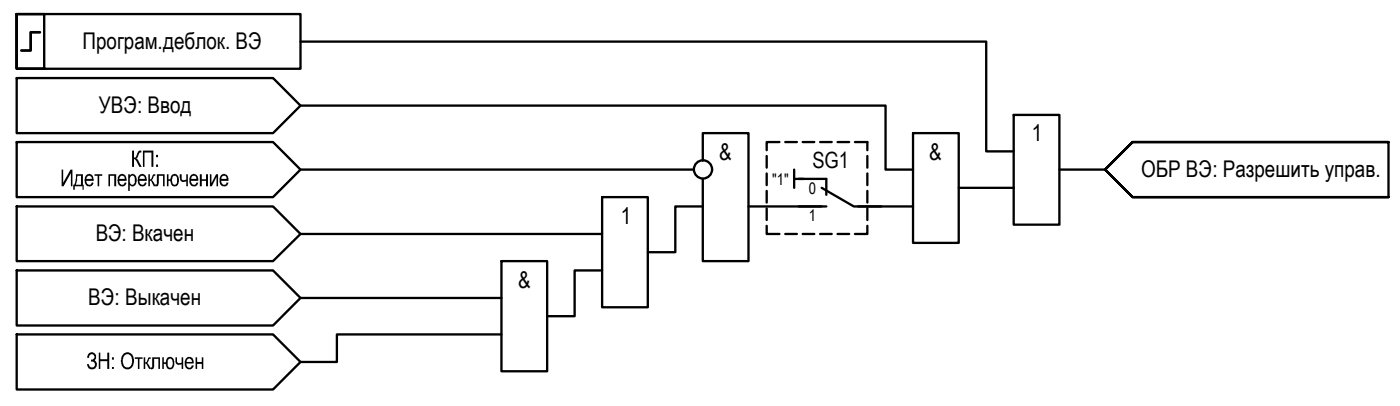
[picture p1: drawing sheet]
<svg xmlns="http://www.w3.org/2000/svg" width="153mm" height="44mm" viewBox="0 0 153 44" stroke-linecap="round" stroke-linejoin="round" font-family="sans-serif">
<!-- layer: 0 -->
<g fill="none" stroke="#000" stroke-width=".25">
<path d="M1.8 15.5h28.1l3 3-3 3h-28.1zM1.8 1.5v6h3v-6h-3h31.1v6h-31.1zM1.8 8.5h28.1l3 3-3 3h-28.1zM32.9 18.5h42.9M32.9 4.5h74.9v12h3M32.9 11.5h63.9v7h3M76.8 17.5v-3h5v14h-5v-9M83.8 17v1.3M83.8 18.9v1.3M85.2 15.5h-1.4v.9M85.9 15.5h1.2M86.8 18.5v2"/>
<path d="M86.8 19.5h1M87.8 15.5h1.2M89.7 15.5h1.2M91.6 15.5h1.2M93.5 15.5h1.3v.9M94.8 17v1.3M94.8 18.9v1.3M99.8 14.5h5v12h-5zM110.8 12.5h5v12h-5zM115.8 18.5h5M151.8 15.5h-28l-3 3 3 3h28v-6h-28l-3 3 3 3h28M1.8 36.5h28.1l3 3-3 3h-28.1z"/>
<path d="M1.8 29.5h28.1l3 3-3 3h-28.1zM1.8 22.5h28.1l3 3-3 3h-28.1zM32.9 25.5h32.9M32.9 32.5h21.9M54.8 36.5h-18v3h-3.9M54.8 28.5h5v12h-5zM65.8 21.5h5v12h-5zM65.8 29.5h-3v5h-3M76.8 22.5h-3v5h-3M81.8 22.5h8M83.8 24.7v.8h1.4M83.8 20.8v1.3"/>
<path d="M83.8 22.7v1.3M85.9 25.5h1.2M87.8 25.5h1.2M89.7 25.5h1.2M91.6 25.5h1.2M93.8 22.5h6M94.8 24.7v.8h-1.3M94.8 20.8v1.3M94.8 22.7v1.3M104.8 20.5h6"/>
<circle cx="76.9" cy="18.5" r=".99"/>
</g>
<g fill="#000">
<path d="M6.7 18.5h.2v1.5l.8-1.5h.2v1.8h-.1v-1.4l-.9 1.4h-.2zM10.3 19h.9v.2h-.4v1.1h-.1v-1.1h-.4zM11.9 19h.8v1.3h-.2v-1.1h-.5v1.1h-.1zM16.2 19h.2v.6l.2-.1a.44 .44 0 0 1 .3-.5l.1 .2-.2 .1-.1 .2-.1 .2h.1l.3 .6h-.2l-.3-.6h-.1v.6h-.2zM17.2 19h.8v1.3h-.2v-1.1h-.4v.7a.34 .34 0 0 1-.4 .4v-.2a.16 .16 0 0 0 .2 0 .16 .16 0 0 0 0-.2zM19.6 19h.3v.3a.26 .26 0 0 0 .2 .4l.3-.1v-.6h.1v1.3h-.1v-.5a.44 .44 0 0 1-.5 0 .44 .44 0 0 1-.3-.4zM21.8 19h.3v.6h.4v-.6h.2v1.3h-.2v-.6h-.4v.6h-.3zM23 19h.1v1l.5-1h.2v1.3h-.1v-1l-.5 1h-.2zM15.7 39h.2v.6l.2-.2a.33 .33 0 0 1 .4-.4v.2h-.2l-.1 .2a.25 .25 0 0 0 .1 .4l.2 .5h-.2l-.3-.5-.1-.1v.6h-.2zM16.6 39h.9v1.3h-.2v-1.1h-.4v.6a.31 .31 0 0 1-.1 .4 .31 .31 0 0 1-.3 .1v-.2a.16 .16 0 0 0 .2-.1 .16 .16 0 0 0-.1-.2zM19.2 39h.2v.2a.33 .33 0 0 0 .1 .4 .33 .33 0 0 0 .4 0v-.6h.1v1.3h-.1v-.5a.43 .43 0 0 1-.5 0 .43 .43 0 0 1-.2-.5zM21.4 39h.2v.5h.5v-.5h.1v1.3h-.1v-.6h-.5v.6h-.2z"/>
<path d="M8.3 19h.8v1.7h-.1v-.4h-.8v.4h-.2v-.5h.1l.1-.2zM8.5 19.2l-.2 1h.6v-1z"/>
<path d="M9.4 19.1a.48 .48 0 0 1 .6 0 .48 .48 0 0 1 .2 .4l.1 .2h-.9a.31 .31 0 0 0 .2 .4 .31 .31 0 0 0 .4-.1h.2a.45 .45 0 0 1-.3 .3 .45 .45 0 0 1-.5-.1l-.1-.2-.1-.4zM9.6 19.2l-.2 .3h.6l-.1-.3z"/>
<path d="M13 19.1a.51 .51 0 0 1 .6 0 .51 .51 0 0 1 .2 .5v.1h-.8a.31 .31 0 0 0 .3 .4 .31 .31 0 0 0 .3-.2l.2 .1a.47 .47 0 0 1-.5 .3 .47 .47 0 0 1-.4-.5v-.4zM13.2 19.2l-.2 .3h.6a.3 .3 0 0 0-.1-.3 .3 .3 0 0 0-.3 0z"/>
<path d="M15.2 19.1a.52 .52 0 0 1 .6 0 .52 .52 0 0 1 .2 .5v.1h-.8a.32 .32 0 0 0 .2 .4 .32 .32 0 0 0 .4-.1h.2a.47 .47 0 0 1-.5 .3 .47 .47 0 0 1-.4-.5v-.4zM15.4 19.2l-.2 .3h.6a.3 .3 0 0 0-.1-.3 .3 .3 0 0 0-.3 0z"/>
<path d="M18.3 19h.1v.6h.2v-.1a.47 .47 0 0 1 .5-.5 .47 .47 0 0 1 .5 .6v.3a.47 .47 0 0 1-.5 .4 .47 .47 0 0 1-.5-.5l-.2-.1v.6h-.1zM19 19.2l-.2 .2v.3a.44 .44 0 0 0 .4 .5 .82 .82 0 0 0 .1-.8l-.1-.2z"/>
<path d="M20.8 19.1h.1a.48 .48 0 0 1 .6 0 .48 .48 0 0 1 .2 .5v.1h-.8a.33 .33 0 0 0 .2 .4 .33 .33 0 0 0 .4-.1v-.1l.2 .1a.5 .5 0 0 1-.6 .3 .5 .5 0 0 1-.4-.6v-.3zM21 19.2l-.1 .3h.6a.29 .29 0 0 0-.2-.3 .29 .29 0 0 0-.3 0z"/>
<path d="M24.2 19.1a.54 .54 0 0 1 .6 0 .54 .54 0 0 1 .2 .6h-.8a.33 .33 0 0 0 .2 .4 .33 .33 0 0 0 .4-.1v-.1l.2 .1a.5 .5 0 0 1-.6 .3 .5 .5 0 0 1-.4-.6 .56 .56 0 0 1 .2-.6zM24.3 19.3l-.1 .2h.6a.3 .3 0 0 0-.2-.3 .3 .3 0 0 0-.3 .1z"/>
<path d="M14 19h.2v.2a.42 .42 0 0 1 .5-.2 .42 .42 0 0 1 .2 .5v.2a.49 .49 0 0 1-.6 .6l-.1-.1v.6h-.2zM14.4 19.2a.71 .71 0 0 0 0 1 .5 .5 0 0 0 .3-.8l-.1-.2z"/>
<path d="M17.7 39h.2v.6h.2a.47 .47 0 0 1 .3-.6 .47 .47 0 0 1 .6 .2l.1 .5a.46 .46 0 0 1-.4 .6 .46 .46 0 0 1-.5-.3l-.1-.3h-.2v.6h-.2zM18.5 39.2l-.2 .1v.3a.48 .48 0 0 0 .3 .5 .61 .61 0 0 0 0-1z"/>
<path d="M20.3 39.2l.1-.1a.48 .48 0 0 1 .6 0 .48 .48 0 0 1 .2 .5l-.8 .1v.1a.3 .3 0 0 0 .3 .4 .3 .3 0 0 0 .3-.3h.2v.1a.52 .52 0 0 1-.7 .3 .52 .52 0 0 1-.3-.7zM20.5 39.2l-.1 .3h.6a.33 .33 0 0 0-.5-.3z"/>
</g>
<path d="M4.4 3.5h-1.1v2h-1" fill="none" stroke="#000" stroke-width=".3"/>
<path d="M87.3 19.5h3v1.8M87.3 22.5h3M89.8 20.5l3.6 2h3" fill="none" stroke="#000" stroke-width=".25"/>
<g font-size="2.5">
<text x="9" y="5.3">Програм.деблок. ВЭ</text>
<text x="10.8" y="12.3">УВЭ: Ввод</text>
<text x="78.6" y="17.4">&amp;</text>
<text x="101.6" y="17.4">&amp;</text>
<text x="112.8" y="15.4">1</text>
<text x="14.3" y="18.2">КП :</text>
<text x="124.8" y="19.3">ОБР ВЭ: Разрешить управ.</text>
<text x="10.5" y="26.3">ВЭ: Вкачен</text>
<text x="67.9" y="24.4">1</text>
<text x="9.7" y="33.3">ВЭ: Выкачен</text>
<text x="56.6" y="31.4">&amp;</text>
<text x="9.4" y="40.3">ЗН : Отключен</text>
</g>
<text font-size="2.4" x="88.8" y="18.4">SG1</text>
<g font-size="1.7">
<text x="84.4" y="20.2">&quot;1&quot;</text>
<text x="88.4" y="21.1">0</text>
<text x="88.4" y="24.1">1</text>
</g>
</svg>
